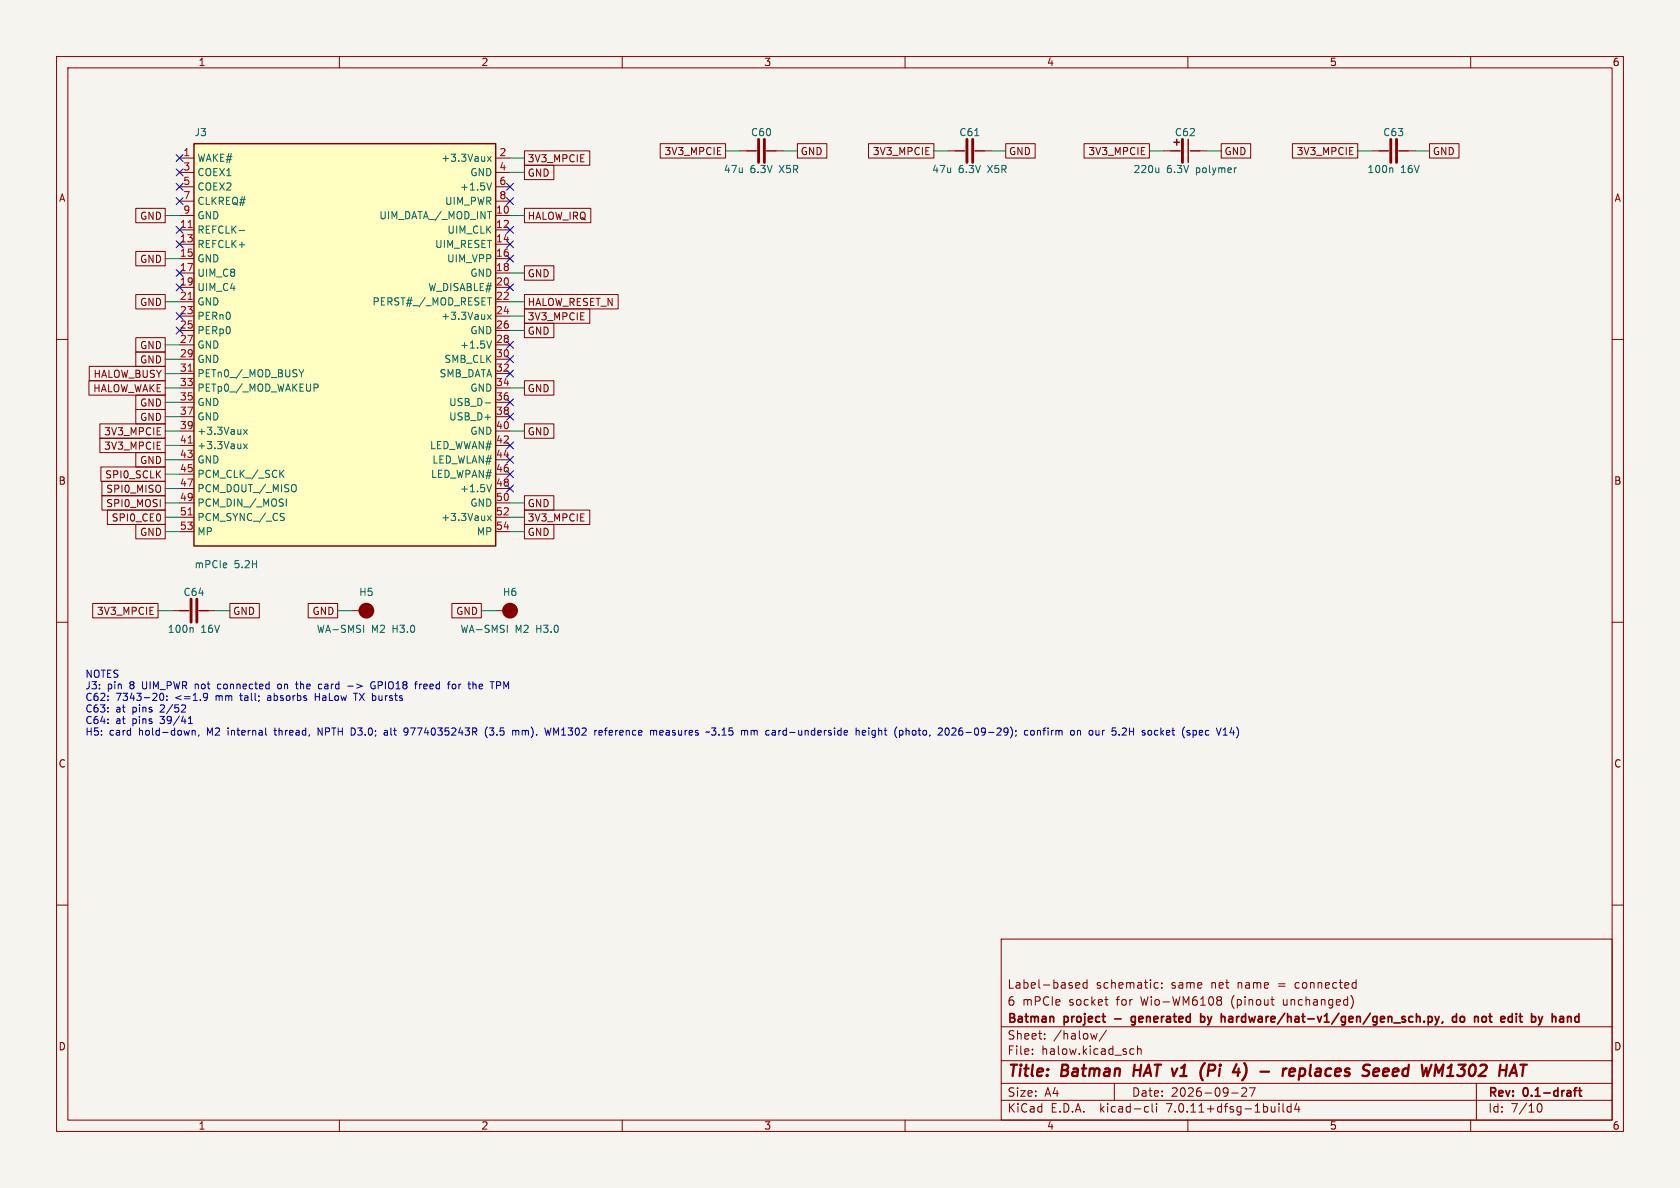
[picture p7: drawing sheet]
(kicad_sch (version 20230121) (generator eeschema)
 (paper "A4")
 (title_block (title "Batman HAT v1 (Pi 4) - replaces Seeed WM1302 HAT") (date "2026-09-27") (rev "0.1-draft") (company "Batman project - generated by hardware/hat-v1/gen/gen_sch.py, do not edit by hand") (comment 1 "6 mPCIe socket for Wio-WM6108 (pinout unchanged)") (comment 2 "Label-based schematic: same net name = connected"))
 (lib_symbols
(symbol "batman:C" (pin_numbers hide) (pin_names (offset 0) hide) (in_bom yes) (on_board yes)
(property "Reference" "C" (at 0 2.54 0) (effects (font (size 1.27 1.27))))
(property "Value" "C" (at 0 -2.54 0) (effects (font (size 1.27 1.27))))
(property "Footprint" "" (at 0 0 0) (effects (font (size 1.27 1.27)) hide))
(property "Datasheet" "" (at 0 0 0) (effects (font (size 1.27 1.27)) hide))
(symbol "C_0_1" (polyline (pts (xy -2.54 0) (xy -0.9 0)) (stroke (width 0.254) (type default)) (fill (type none))) (polyline (pts (xy 0.9 0) (xy 2.54 0)) (stroke (width 0.254) (type default)) (fill (type none))) (polyline (pts (xy -0.508 2.032) (xy -0.508 -2.032)) (stroke (width 0.508) (type default)) (fill (type none))) (polyline (pts (xy 0.508 2.032) (xy 0.508 -2.032)) (stroke (width 0.508) (type default)) (fill (type none))))
(symbol "C_1_1" (pin passive line (at -3.81 0 0) (length 1.27) (name "~" (effects (font (size 1.27 1.27)))) (number "1" (effects (font (size 1.27 1.27))))) (pin passive line (at 3.81 0 180) (length 1.27) (name "~" (effects (font (size 1.27 1.27)))) (number "2" (effects (font (size 1.27 1.27)))))))
(symbol "batman:CP" (pin_numbers hide) (pin_names (offset 0) hide) (in_bom yes) (on_board yes)
(property "Reference" "C" (at 0 2.54 0) (effects (font (size 1.27 1.27))))
(property "Value" "CP" (at 0 -2.54 0) (effects (font (size 1.27 1.27))))
(property "Footprint" "" (at 0 0 0) (effects (font (size 1.27 1.27)) hide))
(property "Datasheet" "" (at 0 0 0) (effects (font (size 1.27 1.27)) hide))
(symbol "CP_0_1" (polyline (pts (xy -2.54 0) (xy -0.9 0)) (stroke (width 0.254) (type default)) (fill (type none))) (polyline (pts (xy 0.9 0) (xy 2.54 0)) (stroke (width 0.254) (type default)) (fill (type none))) (polyline (pts (xy -0.508 2.032) (xy -0.508 -2.032)) (stroke (width 0.508) (type default)) (fill (type none))) (polyline (pts (xy 0.508 2.032) (xy 0.508 -2.032)) (stroke (width 0.254) (type default)) (fill (type none))) (polyline (pts (xy -2.032 1.524) (xy -1.016 1.524)) (stroke (width 0.254) (type default)) (fill (type none))) (polyline (pts (xy -1.524 2.032) (xy -1.524 1.016)) (stroke (width 0.254) (type default)) (fill (type none))))
(symbol "CP_1_1" (pin passive line (at -3.81 0 0) (length 1.27) (name "~" (effects (font (size 1.27 1.27)))) (number "1" (effects (font (size 1.27 1.27))))) (pin passive line (at 3.81 0 180) (length 1.27) (name "~" (effects (font (size 1.27 1.27)))) (number "2" (effects (font (size 1.27 1.27)))))))
(symbol "batman:MH" (pin_numbers hide) (pin_names (offset 0) hide) (in_bom yes) (on_board yes)
(property "Reference" "H" (at 0 2.032 0) (effects (font (size 1.27 1.27))))
(property "Value" "MH" (at 0 -2.54 0) (effects (font (size 1.27 1.27))))
(property "Footprint" "" (at 0 0 0) (effects (font (size 1.27 1.27)) hide))
(property "Datasheet" "" (at 0 0 0) (effects (font (size 1.27 1.27)) hide))
(symbol "MH_0_1" (circle (center 0 0) (radius 1.27) (stroke (width 0.254) (type default)) (fill (type outline))))
(symbol "MH_1_1" (pin passive line (at -2.54 0 0) (length 1.27) (name "~" (effects (font (size 1.27 1.27)))) (number "1" (effects (font (size 1.27 1.27)))))))
(symbol "batman:MPCIE52" (pin_names (offset 0.508)) (in_bom yes) (on_board yes)
(property "Reference" "U" (at -26.67 36.83 0) (effects (font (size 1.27 1.27))))
(property "Value" "MPCIE52" (at -26.67 -36.83 0) (effects (font (size 1.27 1.27))))
(property "Footprint" "" (at 0 0 0) (effects (font (size 1.27 1.27)) hide))
(property "Datasheet" "" (at 0 0 0) (effects (font (size 1.27 1.27)) hide))
(symbol "MPCIE52_0_1" (rectangle (start -26.67 35.56) (end 26.67 -35.56) (stroke (width 0.254) (type default)) (fill (type background))))
(symbol "MPCIE52_1_1" (pin passive line (at -29.21 33.02 0) (length 2.54) (name "WAKE#" (effects (font (size 1.27 1.27)))) (number "1" (effects (font (size 1.27 1.27))))) (pin passive line (at -29.21 30.48 0) (length 2.54) (name "COEX1" (effects (font (size 1.27 1.27)))) (number "3" (effects (font (size 1.27 1.27))))) (pin passive line (at -29.21 27.94 0) (length 2.54) (name "COEX2" (effects (font (size 1.27 1.27)))) (number "5" (effects (font (size 1.27 1.27))))) (pin passive line (at -29.21 25.4 0) (length 2.54) (name "CLKREQ#" (effects (font (size 1.27 1.27)))) (number "7" (effects (font (size 1.27 1.27))))) (pin passive line (at -29.21 22.86 0) (length 2.54) (name "GND" (effects (font (size 1.27 1.27)))) (number "9" (effects (font (size 1.27 1.27))))) (pin passive line (at -29.21 20.32 0) (length 2.54) (name "REFCLK-" (effects (font (size 1.27 1.27)))) (number "11" (effects (font (size 1.27 1.27))))) (pin passive line (at -29.21 17.78 0) (length 2.54) (name "REFCLK+" (effects (font (size 1.27 1.27)))) (number "13" (effects (font (size 1.27 1.27))))) (pin passive line (at -29.21 15.24 0) (length 2.54) (name "GND" (effects (font (size 1.27 1.27)))) (number "15" (effects (font (size 1.27 1.27))))) (pin passive line (at -29.21 12.7 0) (length 2.54) (name "UIM_C8" (effects (font (size 1.27 1.27)))) (number "17" (effects (font (size 1.27 1.27))))) (pin passive line (at -29.21 10.16 0) (length 2.54) (name "UIM_C4" (effects (font (size 1.27 1.27)))) (number "19" (effects (font (size 1.27 1.27))))) (pin passive line (at -29.21 7.62 0) (length 2.54) (name "GND" (effects (font (size 1.27 1.27)))) (number "21" (effects (font (size 1.27 1.27))))) (pin passive line (at -29.21 5.08 0) (length 2.54) (name "PERn0" (effects (font (size 1.27 1.27)))) (number "23" (effects (font (size 1.27 1.27))))) (pin passive line (at -29.21 2.54 0) (length 2.54) (name "PERp0" (effects (font (size 1.27 1.27)))) (number "25" (effects (font (size 1.27 1.27))))) (pin passive line (at -29.21 0 0) (length 2.54) (name "GND" (effects (font (size 1.27 1.27)))) (number "27" (effects (font (size 1.27 1.27))))) (pin passive line (at -29.21 -2.54 0) (length 2.54) (name "GND" (effects (font (size 1.27 1.27)))) (number "29" (effects (font (size 1.27 1.27))))) (pin passive line (at -29.21 -5.08 0) (length 2.54) (name "PETn0 / MOD_BUSY" (effects (font (size 1.27 1.27)))) (number "31" (effects (font (size 1.27 1.27))))) (pin passive line (at -29.21 -7.62 0) (length 2.54) (name "PETp0 / MOD_WAKEUP" (effects (font (size 1.27 1.27)))) (number "33" (effects (font (size 1.27 1.27))))) (pin passive line (at -29.21 -10.16 0) (length 2.54) (name "GND" (effects (font (size 1.27 1.27)))) (number "35" (effects (font (size 1.27 1.27))))) (pin passive line (at -29.21 -12.7 0) (length 2.54) (name "GND" (effects (font (size 1.27 1.27)))) (number "37" (effects (font (size 1.27 1.27))))) (pin passive line (at -29.21 -15.24 0) (length 2.54) (name "+3.3Vaux" (effects (font (size 1.27 1.27)))) (number "39" (effects (font (size 1.27 1.27))))) (pin passive line (at -29.21 -17.78 0) (length 2.54) (name "+3.3Vaux" (effects (font (size 1.27 1.27)))) (number "41" (effects (font (size 1.27 1.27))))) (pin passive line (at -29.21 -20.32 0) (length 2.54) (name "GND" (effects (font (size 1.27 1.27)))) (number "43" (effects (font (size 1.27 1.27))))) (pin passive line (at -29.21 -22.86 0) (length 2.54) (name "PCM_CLK / SCK" (effects (font (size 1.27 1.27)))) (number "45" (effects (font (size 1.27 1.27))))) (pin passive line (at -29.21 -25.4 0) (length 2.54) (name "PCM_DOUT / MISO" (effects (font (size 1.27 1.27)))) (number "47" (effects (font (size 1.27 1.27))))) (pin passive line (at -29.21 -27.94 0) (length 2.54) (name "PCM_DIN / MOSI" (effects (font (size 1.27 1.27)))) (number "49" (effects (font (size 1.27 1.27))))) (pin passive line (at -29.21 -30.48 0) (length 2.54) (name "PCM_SYNC / CS" (effects (font (size 1.27 1.27)))) (number "51" (effects (font (size 1.27 1.27))))) (pin passive line (at -29.21 -33.02 0) (length 2.54) (name "MP" (effects (font (size 1.27 1.27)))) (number "53" (effects (font (size 1.27 1.27))))) (pin passive line (at 29.21 33.02 180) (length 2.54) (name "+3.3Vaux" (effects (font (size 1.27 1.27)))) (number "2" (effects (font (size 1.27 1.27))))) (pin passive line (at 29.21 30.48 180) (length 2.54) (name "GND" (effects (font (size 1.27 1.27)))) (number "4" (effects (font (size 1.27 1.27))))) (pin passive line (at 29.21 27.94 180) (length 2.54) (name "+1.5V" (effects (font (size 1.27 1.27)))) (number "6" (effects (font (size 1.27 1.27))))) (pin passive line (at 29.21 25.4 180) (length 2.54) (name "UIM_PWR" (effects (font (size 1.27 1.27)))) (number "8" (effects (font (size 1.27 1.27))))) (pin passive line (at 29.21 22.86 180) (length 2.54) (name "UIM_DATA / MOD_INT" (effects (font (size 1.27 1.27)))) (number "10" (effects (font (size 1.27 1.27))))) (pin passive line (at 29.21 20.32 180) (length 2.54) (name "UIM_CLK" (effects (font (size 1.27 1.27)))) (number "12" (effects (font (size 1.27 1.27))))) (pin passive line (at 29.21 17.78 180) (length 2.54) (name "UIM_RESET" (effects (font (size 1.27 1.27)))) (number "14" (effects (font (size 1.27 1.27))))) (pin passive line (at 29.21 15.24 180) (length 2.54) (name "UIM_VPP" (effects (font (size 1.27 1.27)))) (number "16" (effects (font (size 1.27 1.27))))) (pin passive line (at 29.21 12.7 180) (length 2.54) (name "GND" (effects (font (size 1.27 1.27)))) (number "18" (effects (font (size 1.27 1.27))))) (pin passive line (at 29.21 10.16 180) (length 2.54) (name "W_DISABLE#" (effects (font (size 1.27 1.27)))) (number "20" (effects (font (size 1.27 1.27))))) (pin passive line (at 29.21 7.62 180) (length 2.54) (name "PERST# / MOD_RESET" (effects (font (size 1.27 1.27)))) (number "22" (effects (font (size 1.27 1.27))))) (pin passive line (at 29.21 5.08 180) (length 2.54) (name "+3.3Vaux" (effects (font (size 1.27 1.27)))) (number "24" (effects (font (size 1.27 1.27))))) (pin passive line (at 29.21 2.54 180) (length 2.54) (name "GND" (effects (font (size 1.27 1.27)))) (number "26" (effects (font (size 1.27 1.27))))) (pin passive line (at 29.21 0 180) (length 2.54) (name "+1.5V" (effects (font (size 1.27 1.27)))) (number "28" (effects (font (size 1.27 1.27))))) (pin passive line (at 29.21 -2.54 180) (length 2.54) (name "SMB_CLK" (effects (font (size 1.27 1.27)))) (number "30" (effects (font (size 1.27 1.27))))) (pin passive line (at 29.21 -5.08 180) (length 2.54) (name "SMB_DATA" (effects (font (size 1.27 1.27)))) (number "32" (effects (font (size 1.27 1.27))))) (pin passive line (at 29.21 -7.62 180) (length 2.54) (name "GND" (effects (font (size 1.27 1.27)))) (number "34" (effects (font (size 1.27 1.27))))) (pin passive line (at 29.21 -10.16 180) (length 2.54) (name "USB_D-" (effects (font (size 1.27 1.27)))) (number "36" (effects (font (size 1.27 1.27))))) (pin passive line (at 29.21 -12.7 180) (length 2.54) (name "USB_D+" (effects (font (size 1.27 1.27)))) (number "38" (effects (font (size 1.27 1.27))))) (pin passive line (at 29.21 -15.24 180) (length 2.54) (name "GND" (effects (font (size 1.27 1.27)))) (number "40" (effects (font (size 1.27 1.27))))) (pin passive line (at 29.21 -17.78 180) (length 2.54) (name "LED_WWAN#" (effects (font (size 1.27 1.27)))) (number "42" (effects (font (size 1.27 1.27))))) (pin passive line (at 29.21 -20.32 180) (length 2.54) (name "LED_WLAN#" (effects (font (size 1.27 1.27)))) (number "44" (effects (font (size 1.27 1.27))))) (pin passive line (at 29.21 -22.86 180) (length 2.54) (name "LED_WPAN#" (effects (font (size 1.27 1.27)))) (number "46" (effects (font (size 1.27 1.27))))) (pin passive line (at 29.21 -25.4 180) (length 2.54) (name "+1.5V" (effects (font (size 1.27 1.27)))) (number "48" (effects (font (size 1.27 1.27))))) (pin passive line (at 29.21 -27.94 180) (length 2.54) (name "GND" (effects (font (size 1.27 1.27)))) (number "50" (effects (font (size 1.27 1.27))))) (pin passive line (at 29.21 -30.48 180) (length 2.54) (name "+3.3Vaux" (effects (font (size 1.27 1.27)))) (number "52" (effects (font (size 1.27 1.27))))) (pin passive line (at 29.21 -33.02 180) (length 2.54) (name "MP" (effects (font (size 1.27 1.27)))) (number "54" (effects (font (size 1.27 1.27))))))))
 (symbol (lib_id "batman:MPCIE52") (at 60.96 60.96 0) (unit 1) (in_bom yes) (on_board yes) (dnp no)
  (property "Reference" "J3" (at 34.29 24.13 0) (effects (font (size 1.27 1.27)) (justify left bottom)))
  (property "Value" "mPCIe 5.2H" (at 34.29 99.06 0) (effects (font (size 1.27 1.27)) (justify left top)))
  (property "Footprint" "batman:MiniPCIe_Lianxin_XDMP-052-A01_H5.2" (at 60.96 60.96 0) (effects (font (size 1.27 1.27)) hide))
  (property "Datasheet" "" (at 60.96 60.96 0) (effects (font (size 1.27 1.27)) hide))
  (property "MPN" "XDMP-052-A01" (at 60.96 60.96 0) (effects (font (size 1.27 1.27)) hide))
  (property "Manufacturer" "Lianxin (China)" (at 60.96 60.96 0) (effects (font (size 1.27 1.27)) hide))
  (property "Tier" "C" (at 60.96 60.96 0) (effects (font (size 1.27 1.27)) hide))
  (property "LCSC" "C7498130" (at 60.96 60.96 0) (effects (font (size 1.27 1.27)) hide))
  (property "Note" "pin 8 UIM_PWR not connected on the card -> GPIO18 freed for the TPM" (at 60.96 60.96 0) (effects (font (size 1.27 1.27)) hide)) (pin "1") (pin "3") (pin "5") (pin "7") (pin "9") (pin "11") (pin "13") (pin "15") (pin "17") (pin "19") (pin "21") (pin "23") (pin "25") (pin "27") (pin "29") (pin "31") (pin "33") (pin "35") (pin "37") (pin "39") (pin "41") (pin "43") (pin "45") (pin "47") (pin "49") (pin "51") (pin "53") (pin "2") (pin "4") (pin "6") (pin "8") (pin "10") (pin "12") (pin "14") (pin "16") (pin "18") (pin "20") (pin "22") (pin "24") (pin "26") (pin "28") (pin "30") (pin "32") (pin "34") (pin "36") (pin "38") (pin "40") (pin "42") (pin "44") (pin "46") (pin "48") (pin "50") (pin "52") (pin "54"))
 (no_connect (at 31.75 27.94))
 (no_connect (at 31.75 30.48))
 (no_connect (at 31.75 33.02))
 (no_connect (at 31.75 35.56))
 (wire (pts (xy 31.75 38.1) (xy 29.21 38.1)) (stroke (width 0) (type default)))
 (global_label "GND" (shape passive) (at 29.21 38.1 180) (fields_autoplaced) (effects (font (size 1.27 1.27)) (justify right))
  (property "Intersheetrefs" "${INTERSHEET_REFS}" (at 29.21 38.1 0) (effects (font (size 1.27 1.27)) hide)))
 (no_connect (at 31.75 40.64))
 (no_connect (at 31.75 43.18))
 (wire (pts (xy 31.75 45.72) (xy 29.21 45.72)) (stroke (width 0) (type default)))
 (global_label "GND" (shape passive) (at 29.21 45.72 180) (fields_autoplaced) (effects (font (size 1.27 1.27)) (justify right))
  (property "Intersheetrefs" "${INTERSHEET_REFS}" (at 29.21 45.72 0) (effects (font (size 1.27 1.27)) hide)))
 (no_connect (at 31.75 48.26))
 (no_connect (at 31.75 50.8))
 (wire (pts (xy 31.75 53.34) (xy 29.21 53.34)) (stroke (width 0) (type default)))
 (global_label "GND" (shape passive) (at 29.21 53.34 180) (fields_autoplaced) (effects (font (size 1.27 1.27)) (justify right))
  (property "Intersheetrefs" "${INTERSHEET_REFS}" (at 29.21 53.34 0) (effects (font (size 1.27 1.27)) hide)))
 (no_connect (at 31.75 55.88))
 (no_connect (at 31.75 58.42))
 (wire (pts (xy 31.75 60.96) (xy 29.21 60.96)) (stroke (width 0) (type default)))
 (global_label "GND" (shape passive) (at 29.21 60.96 180) (fields_autoplaced) (effects (font (size 1.27 1.27)) (justify right))
  (property "Intersheetrefs" "${INTERSHEET_REFS}" (at 29.21 60.96 0) (effects (font (size 1.27 1.27)) hide)))
 (wire (pts (xy 31.75 63.5) (xy 29.21 63.5)) (stroke (width 0) (type default)))
 (global_label "GND" (shape passive) (at 29.21 63.5 180) (fields_autoplaced) (effects (font (size 1.27 1.27)) (justify right))
  (property "Intersheetrefs" "${INTERSHEET_REFS}" (at 29.21 63.5 0) (effects (font (size 1.27 1.27)) hide)))
 (wire (pts (xy 31.75 66.04) (xy 29.21 66.04)) (stroke (width 0) (type default)))
 (global_label "HALOW_BUSY" (shape passive) (at 29.21 66.04 180) (fields_autoplaced) (effects (font (size 1.27 1.27)) (justify right))
  (property "Intersheetrefs" "${INTERSHEET_REFS}" (at 29.21 66.04 0) (effects (font (size 1.27 1.27)) hide)))
 (wire (pts (xy 31.75 68.58) (xy 29.21 68.58)) (stroke (width 0) (type default)))
 (global_label "HALOW_WAKE" (shape passive) (at 29.21 68.58 180) (fields_autoplaced) (effects (font (size 1.27 1.27)) (justify right))
  (property "Intersheetrefs" "${INTERSHEET_REFS}" (at 29.21 68.58 0) (effects (font (size 1.27 1.27)) hide)))
 (wire (pts (xy 31.75 71.12) (xy 29.21 71.12)) (stroke (width 0) (type default)))
 (global_label "GND" (shape passive) (at 29.21 71.12 180) (fields_autoplaced) (effects (font (size 1.27 1.27)) (justify right))
  (property "Intersheetrefs" "${INTERSHEET_REFS}" (at 29.21 71.12 0) (effects (font (size 1.27 1.27)) hide)))
 (wire (pts (xy 31.75 73.66) (xy 29.21 73.66)) (stroke (width 0) (type default)))
 (global_label "GND" (shape passive) (at 29.21 73.66 180) (fields_autoplaced) (effects (font (size 1.27 1.27)) (justify right))
  (property "Intersheetrefs" "${INTERSHEET_REFS}" (at 29.21 73.66 0) (effects (font (size 1.27 1.27)) hide)))
 (wire (pts (xy 31.75 76.2) (xy 29.21 76.2)) (stroke (width 0) (type default)))
 (global_label "3V3_MPCIE" (shape passive) (at 29.21 76.2 180) (fields_autoplaced) (effects (font (size 1.27 1.27)) (justify right))
  (property "Intersheetrefs" "${INTERSHEET_REFS}" (at 29.21 76.2 0) (effects (font (size 1.27 1.27)) hide)))
 (wire (pts (xy 31.75 78.74) (xy 29.21 78.74)) (stroke (width 0) (type default)))
 (global_label "3V3_MPCIE" (shape passive) (at 29.21 78.74 180) (fields_autoplaced) (effects (font (size 1.27 1.27)) (justify right))
  (property "Intersheetrefs" "${INTERSHEET_REFS}" (at 29.21 78.74 0) (effects (font (size 1.27 1.27)) hide)))
 (wire (pts (xy 31.75 81.28) (xy 29.21 81.28)) (stroke (width 0) (type default)))
 (global_label "GND" (shape passive) (at 29.21 81.28 180) (fields_autoplaced) (effects (font (size 1.27 1.27)) (justify right))
  (property "Intersheetrefs" "${INTERSHEET_REFS}" (at 29.21 81.28 0) (effects (font (size 1.27 1.27)) hide)))
 (wire (pts (xy 31.75 83.82) (xy 29.21 83.82)) (stroke (width 0) (type default)))
 (global_label "SPI0_SCLK" (shape passive) (at 29.21 83.82 180) (fields_autoplaced) (effects (font (size 1.27 1.27)) (justify right))
  (property "Intersheetrefs" "${INTERSHEET_REFS}" (at 29.21 83.82 0) (effects (font (size 1.27 1.27)) hide)))
 (wire (pts (xy 31.75 86.36) (xy 29.21 86.36)) (stroke (width 0) (type default)))
 (global_label "SPI0_MISO" (shape passive) (at 29.21 86.36 180) (fields_autoplaced) (effects (font (size 1.27 1.27)) (justify right))
  (property "Intersheetrefs" "${INTERSHEET_REFS}" (at 29.21 86.36 0) (effects (font (size 1.27 1.27)) hide)))
 (wire (pts (xy 31.75 88.9) (xy 29.21 88.9)) (stroke (width 0) (type default)))
 (global_label "SPI0_MOSI" (shape passive) (at 29.21 88.9 180) (fields_autoplaced) (effects (font (size 1.27 1.27)) (justify right))
  (property "Intersheetrefs" "${INTERSHEET_REFS}" (at 29.21 88.9 0) (effects (font (size 1.27 1.27)) hide)))
 (wire (pts (xy 31.75 91.44) (xy 29.21 91.44)) (stroke (width 0) (type default)))
 (global_label "SPI0_CE0" (shape passive) (at 29.21 91.44 180) (fields_autoplaced) (effects (font (size 1.27 1.27)) (justify right))
  (property "Intersheetrefs" "${INTERSHEET_REFS}" (at 29.21 91.44 0) (effects (font (size 1.27 1.27)) hide)))
 (wire (pts (xy 31.75 93.98) (xy 29.21 93.98)) (stroke (width 0) (type default)))
 (global_label "GND" (shape passive) (at 29.21 93.98 180) (fields_autoplaced) (effects (font (size 1.27 1.27)) (justify right))
  (property "Intersheetrefs" "${INTERSHEET_REFS}" (at 29.21 93.98 0) (effects (font (size 1.27 1.27)) hide)))
 (wire (pts (xy 90.17 27.94) (xy 92.71 27.94)) (stroke (width 0) (type default)))
 (global_label "3V3_MPCIE" (shape passive) (at 92.71 27.94 0) (fields_autoplaced) (effects (font (size 1.27 1.27)) (justify left))
  (property "Intersheetrefs" "${INTERSHEET_REFS}" (at 92.71 27.94 0) (effects (font (size 1.27 1.27)) hide)))
 (wire (pts (xy 90.17 30.48) (xy 92.71 30.48)) (stroke (width 0) (type default)))
 (global_label "GND" (shape passive) (at 92.71 30.48 0) (fields_autoplaced) (effects (font (size 1.27 1.27)) (justify left))
  (property "Intersheetrefs" "${INTERSHEET_REFS}" (at 92.71 30.48 0) (effects (font (size 1.27 1.27)) hide)))
 (no_connect (at 90.17 33.02))
 (no_connect (at 90.17 35.56))
 (wire (pts (xy 90.17 38.1) (xy 92.71 38.1)) (stroke (width 0) (type default)))
 (global_label "HALOW_IRQ" (shape passive) (at 92.71 38.1 0) (fields_autoplaced) (effects (font (size 1.27 1.27)) (justify left))
  (property "Intersheetrefs" "${INTERSHEET_REFS}" (at 92.71 38.1 0) (effects (font (size 1.27 1.27)) hide)))
 (no_connect (at 90.17 40.64))
 (no_connect (at 90.17 43.18))
 (no_connect (at 90.17 45.72))
 (wire (pts (xy 90.17 48.26) (xy 92.71 48.26)) (stroke (width 0) (type default)))
 (global_label "GND" (shape passive) (at 92.71 48.26 0) (fields_autoplaced) (effects (font (size 1.27 1.27)) (justify left))
  (property "Intersheetrefs" "${INTERSHEET_REFS}" (at 92.71 48.26 0) (effects (font (size 1.27 1.27)) hide)))
 (no_connect (at 90.17 50.8))
 (wire (pts (xy 90.17 53.34) (xy 92.71 53.34)) (stroke (width 0) (type default)))
 (global_label "HALOW_RESET_N" (shape passive) (at 92.71 53.34 0) (fields_autoplaced) (effects (font (size 1.27 1.27)) (justify left))
  (property "Intersheetrefs" "${INTERSHEET_REFS}" (at 92.71 53.34 0) (effects (font (size 1.27 1.27)) hide)))
 (wire (pts (xy 90.17 55.88) (xy 92.71 55.88)) (stroke (width 0) (type default)))
 (global_label "3V3_MPCIE" (shape passive) (at 92.71 55.88 0) (fields_autoplaced) (effects (font (size 1.27 1.27)) (justify left))
  (property "Intersheetrefs" "${INTERSHEET_REFS}" (at 92.71 55.88 0) (effects (font (size 1.27 1.27)) hide)))
 (wire (pts (xy 90.17 58.42) (xy 92.71 58.42)) (stroke (width 0) (type default)))
 (global_label "GND" (shape passive) (at 92.71 58.42 0) (fields_autoplaced) (effects (font (size 1.27 1.27)) (justify left))
  (property "Intersheetrefs" "${INTERSHEET_REFS}" (at 92.71 58.42 0) (effects (font (size 1.27 1.27)) hide)))
 (no_connect (at 90.17 60.96))
 (no_connect (at 90.17 63.5))
 (no_connect (at 90.17 66.04))
 (wire (pts (xy 90.17 68.58) (xy 92.71 68.58)) (stroke (width 0) (type default)))
 (global_label "GND" (shape passive) (at 92.71 68.58 0) (fields_autoplaced) (effects (font (size 1.27 1.27)) (justify left))
  (property "Intersheetrefs" "${INTERSHEET_REFS}" (at 92.71 68.58 0) (effects (font (size 1.27 1.27)) hide)))
 (no_connect (at 90.17 71.12))
 (no_connect (at 90.17 73.66))
 (wire (pts (xy 90.17 76.2) (xy 92.71 76.2)) (stroke (width 0) (type default)))
 (global_label "GND" (shape passive) (at 92.71 76.2 0) (fields_autoplaced) (effects (font (size 1.27 1.27)) (justify left))
  (property "Intersheetrefs" "${INTERSHEET_REFS}" (at 92.71 76.2 0) (effects (font (size 1.27 1.27)) hide)))
 (no_connect (at 90.17 78.74))
 (no_connect (at 90.17 81.28))
 (no_connect (at 90.17 83.82))
 (no_connect (at 90.17 86.36))
 (wire (pts (xy 90.17 88.9) (xy 92.71 88.9)) (stroke (width 0) (type default)))
 (global_label "GND" (shape passive) (at 92.71 88.9 0) (fields_autoplaced) (effects (font (size 1.27 1.27)) (justify left))
  (property "Intersheetrefs" "${INTERSHEET_REFS}" (at 92.71 88.9 0) (effects (font (size 1.27 1.27)) hide)))
 (wire (pts (xy 90.17 91.44) (xy 92.71 91.44)) (stroke (width 0) (type default)))
 (global_label "3V3_MPCIE" (shape passive) (at 92.71 91.44 0) (fields_autoplaced) (effects (font (size 1.27 1.27)) (justify left))
  (property "Intersheetrefs" "${INTERSHEET_REFS}" (at 92.71 91.44 0) (effects (font (size 1.27 1.27)) hide)))
 (wire (pts (xy 90.17 93.98) (xy 92.71 93.98)) (stroke (width 0) (type default)))
 (global_label "GND" (shape passive) (at 92.71 93.98 0) (fields_autoplaced) (effects (font (size 1.27 1.27)) (justify left))
  (property "Intersheetrefs" "${INTERSHEET_REFS}" (at 92.71 93.98 0) (effects (font (size 1.27 1.27)) hide)))
 (symbol (lib_id "batman:C") (at 134.62 26.67 0) (unit 1) (in_bom yes) (on_board yes) (dnp no)
  (property "Reference" "C60" (at 134.62 24.13 0) (effects (font (size 1.27 1.27)) (justify bottom)))
  (property "Value" "47u 6.3V X5R" (at 134.62 29.21 0) (effects (font (size 1.27 1.27)) (justify top)))
  (property "Footprint" "Capacitor_SMD:C_1206_3216Metric" (at 134.62 26.67 0) (effects (font (size 1.27 1.27)) hide))
  (property "Datasheet" "" (at 134.62 26.67 0) (effects (font (size 1.27 1.27)) hide))
  (property "MPN" "" (at 134.62 26.67 0) (effects (font (size 1.27 1.27)) hide))
  (property "Manufacturer" "" (at 134.62 26.67 0) (effects (font (size 1.27 1.27)) hide))
  (property "Tier" "C" (at 134.62 26.67 0) (effects (font (size 1.27 1.27)) hide))
  (property "LCSC" "" (at 134.62 26.67 0) (effects (font (size 1.27 1.27)) hide))
  (property "Note" "" (at 134.62 26.67 0) (effects (font (size 1.27 1.27)) hide)) (pin "1") (pin "2"))
 (wire (pts (xy 130.81 26.67) (xy 128.27 26.67)) (stroke (width 0) (type default)))
 (global_label "3V3_MPCIE" (shape passive) (at 128.27 26.67 180) (fields_autoplaced) (effects (font (size 1.27 1.27)) (justify right))
  (property "Intersheetrefs" "${INTERSHEET_REFS}" (at 128.27 26.67 0) (effects (font (size 1.27 1.27)) hide)))
 (wire (pts (xy 138.43 26.67) (xy 140.97 26.67)) (stroke (width 0) (type default)))
 (global_label "GND" (shape passive) (at 140.97 26.67 0) (fields_autoplaced) (effects (font (size 1.27 1.27)) (justify left))
  (property "Intersheetrefs" "${INTERSHEET_REFS}" (at 140.97 26.67 0) (effects (font (size 1.27 1.27)) hide)))
 (symbol (lib_id "batman:C") (at 171.45 26.67 0) (unit 1) (in_bom yes) (on_board yes) (dnp no)
  (property "Reference" "C61" (at 171.45 24.13 0) (effects (font (size 1.27 1.27)) (justify bottom)))
  (property "Value" "47u 6.3V X5R" (at 171.45 29.21 0) (effects (font (size 1.27 1.27)) (justify top)))
  (property "Footprint" "Capacitor_SMD:C_1206_3216Metric" (at 171.45 26.67 0) (effects (font (size 1.27 1.27)) hide))
  (property "Datasheet" "" (at 171.45 26.67 0) (effects (font (size 1.27 1.27)) hide))
  (property "MPN" "" (at 171.45 26.67 0) (effects (font (size 1.27 1.27)) hide))
  (property "Manufacturer" "" (at 171.45 26.67 0) (effects (font (size 1.27 1.27)) hide))
  (property "Tier" "C" (at 171.45 26.67 0) (effects (font (size 1.27 1.27)) hide))
  (property "LCSC" "" (at 171.45 26.67 0) (effects (font (size 1.27 1.27)) hide))
  (property "Note" "" (at 171.45 26.67 0) (effects (font (size 1.27 1.27)) hide)) (pin "1") (pin "2"))
 (wire (pts (xy 167.64 26.67) (xy 165.1 26.67)) (stroke (width 0) (type default)))
 (global_label "3V3_MPCIE" (shape passive) (at 165.1 26.67 180) (fields_autoplaced) (effects (font (size 1.27 1.27)) (justify right))
  (property "Intersheetrefs" "${INTERSHEET_REFS}" (at 165.1 26.67 0) (effects (font (size 1.27 1.27)) hide)))
 (wire (pts (xy 175.26 26.67) (xy 177.8 26.67)) (stroke (width 0) (type default)))
 (global_label "GND" (shape passive) (at 177.8 26.67 0) (fields_autoplaced) (effects (font (size 1.27 1.27)) (justify left))
  (property "Intersheetrefs" "${INTERSHEET_REFS}" (at 177.8 26.67 0) (effects (font (size 1.27 1.27)) hide)))
 (symbol (lib_id "batman:CP") (at 209.55 26.67 0) (unit 1) (in_bom yes) (on_board yes) (dnp no)
  (property "Reference" "C62" (at 209.55 24.13 0) (effects (font (size 1.27 1.27)) (justify bottom)))
  (property "Value" "220u 6.3V polymer" (at 209.55 29.21 0) (effects (font (size 1.27 1.27)) (justify top)))
  (property "Footprint" "Capacitor_Tantalum_SMD:CP_EIA-7343-20_Kemet-V" (at 209.55 26.67 0) (effects (font (size 1.27 1.27)) hide))
  (property "Datasheet" "" (at 209.55 26.67 0) (effects (font (size 1.27 1.27)) hide))
  (property "MPN" "T520V227M006ATE015" (at 209.55 26.67 0) (effects (font (size 1.27 1.27)) hide))
  (property "Manufacturer" "KEMET" (at 209.55 26.67 0) (effects (font (size 1.27 1.27)) hide))
  (property "Tier" "C" (at 209.55 26.67 0) (effects (font (size 1.27 1.27)) hide))
  (property "LCSC" "" (at 209.55 26.67 0) (effects (font (size 1.27 1.27)) hide))
  (property "Note" "7343-20: <=1.9 mm tall; absorbs HaLow TX bursts" (at 209.55 26.67 0) (effects (font (size 1.27 1.27)) hide)) (pin "1") (pin "2"))
 (wire (pts (xy 205.74 26.67) (xy 203.2 26.67)) (stroke (width 0) (type default)))
 (global_label "3V3_MPCIE" (shape passive) (at 203.2 26.67 180) (fields_autoplaced) (effects (font (size 1.27 1.27)) (justify right))
  (property "Intersheetrefs" "${INTERSHEET_REFS}" (at 203.2 26.67 0) (effects (font (size 1.27 1.27)) hide)))
 (wire (pts (xy 213.36 26.67) (xy 215.9 26.67)) (stroke (width 0) (type default)))
 (global_label "GND" (shape passive) (at 215.9 26.67 0) (fields_autoplaced) (effects (font (size 1.27 1.27)) (justify left))
  (property "Intersheetrefs" "${INTERSHEET_REFS}" (at 215.9 26.67 0) (effects (font (size 1.27 1.27)) hide)))
 (symbol (lib_id "batman:C") (at 246.38 26.67 0) (unit 1) (in_bom yes) (on_board yes) (dnp no)
  (property "Reference" "C63" (at 246.38 24.13 0) (effects (font (size 1.27 1.27)) (justify bottom)))
  (property "Value" "100n 16V" (at 246.38 29.21 0) (effects (font (size 1.27 1.27)) (justify top)))
  (property "Footprint" "Capacitor_SMD:C_0402_1005Metric" (at 246.38 26.67 0) (effects (font (size 1.27 1.27)) hide))
  (property "Datasheet" "" (at 246.38 26.67 0) (effects (font (size 1.27 1.27)) hide))
  (property "MPN" "" (at 246.38 26.67 0) (effects (font (size 1.27 1.27)) hide))
  (property "Manufacturer" "" (at 246.38 26.67 0) (effects (font (size 1.27 1.27)) hide))
  (property "Tier" "C" (at 246.38 26.67 0) (effects (font (size 1.27 1.27)) hide))
  (property "LCSC" "" (at 246.38 26.67 0) (effects (font (size 1.27 1.27)) hide))
  (property "Note" "at pins 2/52" (at 246.38 26.67 0) (effects (font (size 1.27 1.27)) hide)) (pin "1") (pin "2"))
 (wire (pts (xy 242.57 26.67) (xy 240.03 26.67)) (stroke (width 0) (type default)))
 (global_label "3V3_MPCIE" (shape passive) (at 240.03 26.67 180) (fields_autoplaced) (effects (font (size 1.27 1.27)) (justify right))
  (property "Intersheetrefs" "${INTERSHEET_REFS}" (at 240.03 26.67 0) (effects (font (size 1.27 1.27)) hide)))
 (wire (pts (xy 250.19 26.67) (xy 252.73 26.67)) (stroke (width 0) (type default)))
 (global_label "GND" (shape passive) (at 252.73 26.67 0) (fields_autoplaced) (effects (font (size 1.27 1.27)) (justify left))
  (property "Intersheetrefs" "${INTERSHEET_REFS}" (at 252.73 26.67 0) (effects (font (size 1.27 1.27)) hide)))
 (symbol (lib_id "batman:C") (at 34.29 107.95 0) (unit 1) (in_bom yes) (on_board yes) (dnp no)
  (property "Reference" "C64" (at 34.29 105.41 0) (effects (font (size 1.27 1.27)) (justify bottom)))
  (property "Value" "100n 16V" (at 34.29 110.49 0) (effects (font (size 1.27 1.27)) (justify top)))
  (property "Footprint" "Capacitor_SMD:C_0402_1005Metric" (at 34.29 107.95 0) (effects (font (size 1.27 1.27)) hide))
  (property "Datasheet" "" (at 34.29 107.95 0) (effects (font (size 1.27 1.27)) hide))
  (property "MPN" "" (at 34.29 107.95 0) (effects (font (size 1.27 1.27)) hide))
  (property "Manufacturer" "" (at 34.29 107.95 0) (effects (font (size 1.27 1.27)) hide))
  (property "Tier" "C" (at 34.29 107.95 0) (effects (font (size 1.27 1.27)) hide))
  (property "LCSC" "" (at 34.29 107.95 0) (effects (font (size 1.27 1.27)) hide))
  (property "Note" "at pins 39/41" (at 34.29 107.95 0) (effects (font (size 1.27 1.27)) hide)) (pin "1") (pin "2"))
 (wire (pts (xy 30.48 107.95) (xy 27.94 107.95)) (stroke (width 0) (type default)))
 (global_label "3V3_MPCIE" (shape passive) (at 27.94 107.95 180) (fields_autoplaced) (effects (font (size 1.27 1.27)) (justify right))
  (property "Intersheetrefs" "${INTERSHEET_REFS}" (at 27.94 107.95 0) (effects (font (size 1.27 1.27)) hide)))
 (wire (pts (xy 38.1 107.95) (xy 40.64 107.95)) (stroke (width 0) (type default)))
 (global_label "GND" (shape passive) (at 40.64 107.95 0) (fields_autoplaced) (effects (font (size 1.27 1.27)) (justify left))
  (property "Intersheetrefs" "${INTERSHEET_REFS}" (at 40.64 107.95 0) (effects (font (size 1.27 1.27)) hide)))
 (symbol (lib_id "batman:MH") (at 64.77 107.95 0) (unit 1) (in_bom yes) (on_board yes) (dnp no)
  (property "Reference" "H5" (at 64.77 105.41 0) (effects (font (size 1.27 1.27)) (justify bottom)))
  (property "Value" "WA-SMSI M2 H3.0" (at 64.77 110.49 0) (effects (font (size 1.27 1.27)) (justify top)))
  (property "Footprint" "batman:Wurth_WA-SMSI_M2_OD4.35" (at 64.77 107.95 0) (effects (font (size 1.27 1.27)) hide))
  (property "Datasheet" "" (at 64.77 107.95 0) (effects (font (size 1.27 1.27)) hide))
  (property "MPN" "9774030243R" (at 64.77 107.95 0) (effects (font (size 1.27 1.27)) hide))
  (property "Manufacturer" "Wurth Elektronik" (at 64.77 107.95 0) (effects (font (size 1.27 1.27)) hide))
  (property "Tier" "C" (at 64.77 107.95 0) (effects (font (size 1.27 1.27)) hide))
  (property "LCSC" "" (at 64.77 107.95 0) (effects (font (size 1.27 1.27)) hide))
  (property "Note" "card hold-down, M2 internal thread, NPTH D3.0; alt 9774035243R (3.5 mm). WM1302 reference measures ~3.15 mm card-underside height (photo, 2026-09-29); confirm on our 5.2H socket (spec V14)" (at 64.77 107.95 0) (effects (font (size 1.27 1.27)) hide)) (pin "1"))
 (wire (pts (xy 62.23 107.95) (xy 59.69 107.95)) (stroke (width 0) (type default)))
 (global_label "GND" (shape passive) (at 59.69 107.95 180) (fields_autoplaced) (effects (font (size 1.27 1.27)) (justify right))
  (property "Intersheetrefs" "${INTERSHEET_REFS}" (at 59.69 107.95 0) (effects (font (size 1.27 1.27)) hide)))
 (symbol (lib_id "batman:MH") (at 90.17 107.95 0) (unit 1) (in_bom yes) (on_board yes) (dnp no)
  (property "Reference" "H6" (at 90.17 105.41 0) (effects (font (size 1.27 1.27)) (justify bottom)))
  (property "Value" "WA-SMSI M2 H3.0" (at 90.17 110.49 0) (effects (font (size 1.27 1.27)) (justify top)))
  (property "Footprint" "batman:Wurth_WA-SMSI_M2_OD4.35" (at 90.17 107.95 0) (effects (font (size 1.27 1.27)) hide))
  (property "Datasheet" "" (at 90.17 107.95 0) (effects (font (size 1.27 1.27)) hide))
  (property "MPN" "9774030243R" (at 90.17 107.95 0) (effects (font (size 1.27 1.27)) hide))
  (property "Manufacturer" "Wurth Elektronik" (at 90.17 107.95 0) (effects (font (size 1.27 1.27)) hide))
  (property "Tier" "C" (at 90.17 107.95 0) (effects (font (size 1.27 1.27)) hide))
  (property "LCSC" "" (at 90.17 107.95 0) (effects (font (size 1.27 1.27)) hide))
  (property "Note" "" (at 90.17 107.95 0) (effects (font (size 1.27 1.27)) hide)) (pin "1"))
 (wire (pts (xy 87.63 107.95) (xy 85.09 107.95)) (stroke (width 0) (type default)))
 (global_label "GND" (shape passive) (at 85.09 107.95 180) (fields_autoplaced) (effects (font (size 1.27 1.27)) (justify right))
  (property "Intersheetrefs" "${INTERSHEET_REFS}" (at 85.09 107.95 0) (effects (font (size 1.27 1.27)) hide)))
 (text "NOTES\nJ3: pin 8 UIM_PWR not connected on the card -> GPIO18 freed for the TPM\nC62: 7343-20: <=1.9 mm tall; absorbs HaLow TX bursts\nC63: at pins 2/52\nC64: at pins 39/41\nH5: card hold-down, M2 internal thread, NPTH D3.0; alt 9774035243R (3.5 mm). WM1302 reference measures ~3.15 mm card-underside height (photo, 2026-09-29); confirm on our 5.2H socket (spec V14)" (at 15 118.66 0) (effects (font (size 1.27 1.27)) (justify left top))))
